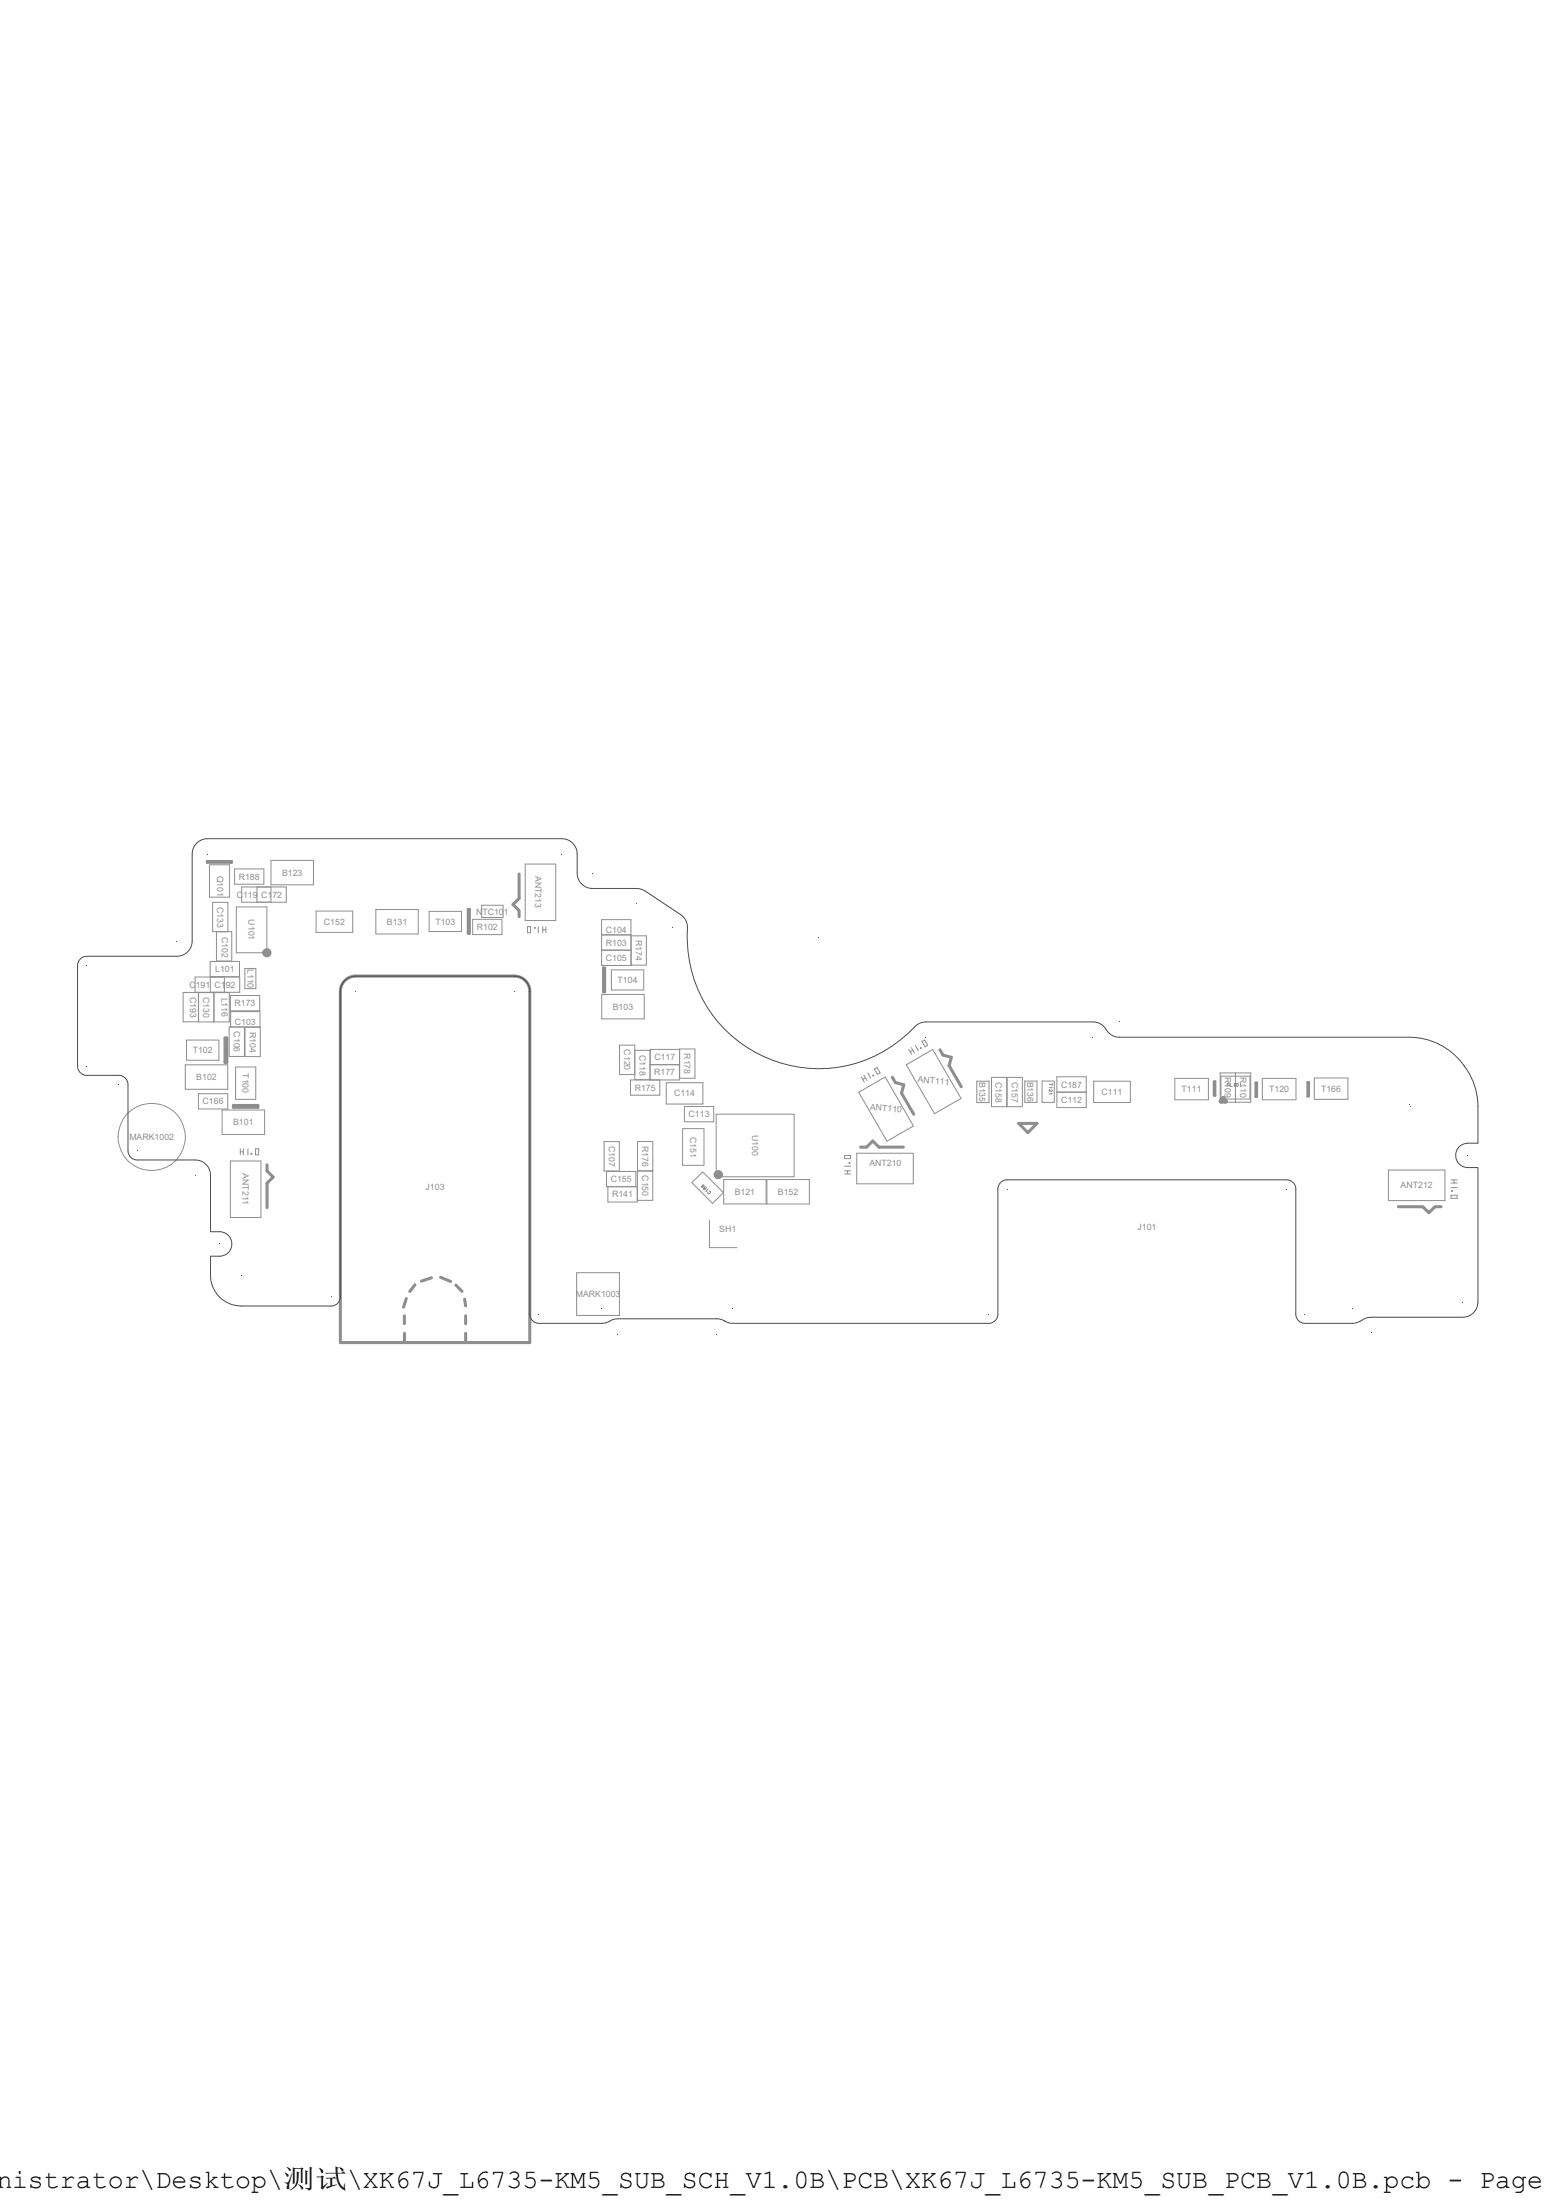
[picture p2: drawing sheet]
<svg xmlns="http://www.w3.org/2000/svg" width="210mm" height="297mm" viewBox="0 0 210 297" stroke-linecap="round" stroke-linejoin="round" font-family="sans-serif">
<path d="M48 131.8h21.4M116.1 154.9h.9l.8-.8 .8 .8h3.3M120.4 145.5l.4 .7 1.2 .3-.3 1.1 1.6 2.9M126.8 141.7l.5 .7 1.1 .4-.3 1.1 1.6 2.8M137.5 151.7h2.4l-1.2 1.2zM58.2 172.5l-1.3 .5M188.7 162.9h3.3l.8 .8 .8-.8h.9" fill="none" stroke="#8e8e8e" stroke-width=".41"/>
<g fill="none" stroke="#8e8e8e" stroke-width=".13">
<path d="M96.6 150.4h10.6v8.5h-10.6zM114 158.1h.8M114 158.5h.8M114 157.5h.8M114 156h.8v.4h-.8M114.4 158.1v.4M114.6 156.9h.1v.1h-.1zM115.6 155.7h7.6v4.1h-7.6zM115.9 147.5l3.5-2.1 3.9 6.6-3.6 2.1zM116.2 145.4l.4 .7M116.6 145.2l.4 .7M116.8 145.5l-.4 .2"/>
<path d="M117.1 144.9l.4 .7M117.8 145.2l.1-.1v.1l-.1 .1zM118 144.3l.4-.2 .4 .8-.4 .2zM122.3 143.8l3.6-2.1 3.8 6.6-3.6 2.1zM122.6 141.7l.4 .7M123 141.5l.4 .7M123.2 141.8l-.4 .2M123.5 141.1l.4 .8M124.2 141.5l.1-.1v.1l-.1 .1zM124.4 140.6l.4-.2 .4 .7-.4 .3zM131.8 146h1.7v2.9h-1.7zM133.8 145.5h2.1v3.9h-2.1z"/>
<path d="M135.9 145.5h2.1v3.9h-2.1zM138.3 146h1.6v2.8h-1.6zM140.6 146h1.7v2.8h-1.7zM142.6 145.4h4v2h-4zM142.6 147.5h4v2h-4zM147.6 146h4.9v2.9h-4.9zM158.5 145.6h4.6v2.9h-4.6zM164.7 144.9h4.1v3.9h-4.1zM164.8 145.3h3.9v3.1h-3.9zM166.7 144.9v3.9M170.4 145.6h4.5v2.9h-4.5zM177.4 145.5h4.5v2.9h-4.5z"/>
<path d="M187.4 158h7.6v4.1h-7.6zM195.8 159.7h.8M195.8 159.3h.8M196.2 159.3v.4M195.8 160.4h.8M195.8 161.4h.8v.4h-.8zM195.9 160.8h.1v.1h-.1z"/>
<circle cx="20.5" cy="153.5" r="4.5"/>
</g>
<path d="M163.8 146h.2v1.9h-.2zM169.4 146.2h.2v1.9h-.2zM176.4 146.1h.2v1.9h-.2z" fill="none" stroke="#8e8e8e" stroke-width=".31"/>
<g fill="none" stroke="#8e8e8e" stroke-width=".62">
<path d="M165.1 148.3l.3 .4h-.6z"/>
<circle cx="96.9" cy="158.6" r=".31"/>
</g>
<g fill="none" stroke="#8e8e8e" stroke-width=".13">
<path d="M70.9 116.7h4.1v7.6h-4.1zM57.9 123.1h4.4v2.7h-4.4zM65 122.2h2.9v1.7h-2.9zM71.2 125.9v-.8h.4v.8M72.1 125.2h.1v.1h-.1zM72.6 125.1v.8M73.2 125.1v.8M73.7 125.1v.8M81.2 124.2h3.9v6.2h-3.9zM81.2 128.3h3.9M81.2 126.2h3.9M81.2 134.3h5.7v3.3h-5.7z"/>
<path d="M82.5 130.9h4.4v2.8h-4.4zM85.2 126.4h2v3.9h-2M81.5 154.1h2.1v4h-2.1zM85.7 145.1h-2.1v-4h2.1v4.7h2M85.7 141.8h2v4M86 158.1h2.1M86 154.1h2.1v8h-2.1zM87.7 143.8h4M87.7 143.8v-2.1h4v4.1h-6.6v2.1h3.9v-2.1M89.9 146.2h5v2.9h-5zM91.7 141.6h2.1v4h-2.1zM92.1 152.4h2.9v4.9h-2.9z"/>
<path d="M92.4 149.4h3.9v2.1h-3.9zM93.4 159.7l1.4-1.5 2.8 2.8-1.4 1.5zM97.7 159.3h5.7v3.3h-5.7zM103.5 159.3h5.7v3.3h-5.7zM114 156v.4M77.8 171.8h5.8v5.8h-5.8zM85.8 160.2v-2h-3.9v2h4.1v2.1h-4v-2.1M95.7 164.7v3.8h3.8"/>
</g>
<path d="M63.1 122.8h.3v3.3h-.3zM81.4 130.7h.2v3.3h-.2z" fill="none" stroke="#8e8e8e" stroke-width=".31"/>
<path d="M70.1 118v3.3l-.9 .8 .9 .8v.9M69.4 131.8a2.07 2.07 0 0 1 2.1 2.1" fill="none" stroke="#8e8e8e" stroke-width=".41"/>
<path d="M63.8 124.1h3.9v2.1h-3.9zM71.2 125.9h.4M73.2 125.5h.5" fill="none" stroke="#8e8e8e" stroke-width=".13"/>
<path d="M48 131.8a2.07 2.07 0 0 0-2.1 2.1v47.4h25.6v-47.4M59.5 172.5l1.3 .5M61.5 173.5l.9 .9M62.7 175.4l.1 .9M62.8 177.7v1M62.8 180v1.3" fill="none" stroke="#8e8e8e" stroke-width=".41"/>
<g fill="none" stroke="#8e8e8e" stroke-width=".13">
<path d="M28.3 116.8h2.7v4.3h-2.7zM31.7 117.3h3.9v2.1h-3.9zM32.6 119.8h6v2h-6zM34.7 119.8v2M36.6 116.2h5.7v3.3h-5.7zM36.6 119.8v2M26.3 131.9h6v2.1h-6zM26.8 134h4.1v4h-4.1v-4h-2.1v4h2.1M28.4 131.9v2.1M28.9 134v4M29.2 125.8v4h2.1v-4h-2.6v-4h2.1v4M30.3 131.9v2.1"/>
<path d="M30.9 138.7h2.1v3.9h-2.1zM31.1 134.4h3.9v2.1h-3.9zM31.1 136.6h4v2h-4zM31.9 122.5h4.1v6.1h-4.1zM33 130.8h1.5v2.7h-1.5zM33.1 138.7h2v4h-2zM42.7 123h4.9v2.9h-4.9zM50.7 122.8h5.7v3.3h-5.7zM25.2 140.4h4.3v2.8h-4.3z"/>
</g>
<path d="M30.4 140.1h.2v3.3h-.2zM54.6 177.7v1M54.8 175.3l-.3 1.2M56 173.5l-.7 .9M54.6 180v1.3" fill="none" stroke="#8e8e8e" stroke-width=".41"/>
<path d="M27.9 116.3h3.4v.2h-3.4z" fill="none" stroke="#8e8e8e" stroke-width=".31"/>
<circle cx="36" cy="128.6" r=".31" fill="none" stroke="#8e8e8e" stroke-width=".62"/>
<path d="M28.4 129.8h3.9v2.1h-3.9zM26.8 147.7h3.9v2h-3.9zM31.8 144.1h2.7v4.3h-2.7z" fill="none" stroke="#8e8e8e" stroke-width=".13"/>
<path d="M31.5 149.3h3.3v.2h-3.3z" fill="none" stroke="#8e8e8e" stroke-width=".41"/>
<path d="M25 143.8h5.7v3.3h-5.7zM30 149.9h5.7v3.3h-5.7zM31.1 156.8h4.1v7.6h-4.1zM32.4 155.5h.4M32.4 155.1v.8M32.8 155.1v.8M33.5 155.1v.8M33.9 155.7h.1v.1h-.1zM34.5 155.1h.4v.8h-.4z" fill="none" stroke="#8e8e8e" stroke-width=".13"/>
<path d="M36 157.3v.8l.9 .8-.9 .8v3.3" fill="none" stroke="#8e8e8e" stroke-width=".41"/>
<g fill="none" stroke="#4c4c4c" stroke-width=".13">
<path d="M28 113.2h47.8a2.07 2.07 0 0 1 2.1 2.1M11.7 129.1h12.2M48 131.8h21.4M92.8 125.4a17.7 17.7 0 0 0 10.6 17.4 17.7 17.7 0 0 0 20-4.2M124.9 138h22.6M18.5 156.6h7.8M135.9 159.3h37.7M151.1 140h39.1a9.5 9.5 0 0 1 9.2 9.4M32.5 176.3h12.2M72.7 178.7h8.5M83.4 178.1h13.3M98.9 178.7h34.5"/>
<path d="M185 177.9h12.4"/>
</g>
<path d="M173.6 159.3a1.24 1.24 0 0 1 1.3 1.2v16.9M199.4 149.4v4.9a2.85 2.85 0 0 0-2.6 .7 1.65 1.65 0 0 0-.2 1.7 1.65 1.65 0 0 0 1.5 .9h1.3v18.2a2.07 2.07 0 0 1-2 2.1" fill="none" stroke="#4c4c4c" stroke-width=".13"/>
<path d="M147.5 138a2.13 2.13 0 0 1 1.9 1.2 2.06 2.06 0 0 0 1.7 .8M135.9 159.3a1.24 1.24 0 0 0-1.2 1.2v16.9M174.9 177.4a1.24 1.24 0 0 0 1.2 1.3h6.4a3.9 3.9 0 0 0 1.8-.7l.7-.1" fill="none" stroke="#4c4c4c" stroke-width=".13"/>
<path d="M77.9 115.3v2.6a2.06 2.06 0 0 0 2 2.1h6l.7 .1 5.3 3.4M124.9 138h-.2a2.08 2.08 0 0 0-1.3 .6M96.7 178.1h.6l.6 .3M97.9 178.4l.4 .2 .6 .1M134.7 177.4a1.24 1.24 0 0 1-1.3 1.3" fill="none" stroke="#4c4c4c" stroke-width=".13"/>
<path d="M48 131.8a2.07 2.07 0 0 0-2.1 2.1v41.2M69.4 131.8a2.07 2.07 0 0 1 2.1 2.1v43.5a1.24 1.24 0 0 0 1.2 1.3M91.9 123.5l.1 .1a2.08 2.08 0 0 1 .8 1.8M83.4 178.1h-.5l-1 .4-.7 .2" fill="none" stroke="#4c4c4c" stroke-width=".13"/>
<path d="M28 113.2a2.07 2.07 0 0 0-2.1 2.1v11.8a2.07 2.07 0 0 1-2 2M26.3 156.6a2.07 2.07 0 0 1 2.1 2.1M45.9 175.1a1.24 1.24 0 0 1-1.2 1.2" fill="none" stroke="#4c4c4c" stroke-width=".13"/>
<path d="M28.4 158.7v7.6a2.89 2.89 0 0 1 2.5 .6 1.65 1.65 0 0 1 .2 1.7 1.65 1.65 0 0 1-1.5 1h-1.2a8.6 8.6 0 0 0 .4 4.4 4.1 4.1 0 0 0 3.7 2.3" fill="none" stroke="#4c4c4c" stroke-width=".13"/>
<path d="M11.7 129.1a1.24 1.24 0 0 0-1.2 1.3v13.6a1.24 1.24 0 0 0 1.2 1.2h4.3a1.24 1.24 0 0 1 1.3 1.2v9a1.24 1.24 0 0 0 1.2 1.2" fill="none" stroke="#4c4c4c" stroke-width=".13"/>
<g fill="none" stroke="#8e8e8e" stroke-width=".13">
<path d="M141.6 146.4h.4M141.9 147.1l.1 .1-.1 .2-.3-.3v.3M141.9 146.8l.1 .1h-.4M141.9 147.6l.1 .1h-.4M142 146.3v.3M165.6 146.5h.2M165.9 146.3h-.3v.4M166 146.3v.4h.3M166.5 146.4l.1-.1v.4M167.4 146.4v-.1v.4M94.6 160.2a.18 .18 0 0 0 .3 .1 .18 .18 0 0 0 0-.3 .13 .13 0 0 0-.1 .1 .13 .13 0 0 0 .2 .1M95.1 160.3l.1-.1 .1 .2a.2 .2 0 0 1-.1 .1 .2 .2 0 0 1-.2-.1v.2h.1z"/>
<path d="M95.5 160.6l-.3 .3 .1-.1M95.7 160.9a.13 .13 0 0 1 .2 0 .13 .13 0 0 1-.1 .2l-.2 .1-.1-.2"/>
<circle cx="167" cy="146.5" r=".19"/>
</g>
<text font-size="3.6" x="-.5" y="295.4">nistrator\Desktop\测试\XK67J_L6735-KM5_SUB_SCH_V1.0B\PCB\XK67J_L6735-KM5_SUB_PCB_V1.0B.pcb - Page</text>
<g font-size="1.2" fill="#8e8e8e">
<text x="29.3" y="118.2" transform="rotate(90 29.3 118.2)">Q101</text>
<text x="32.2" y="118.8">R188</text>
<text x="38.1" y="118.2">B123</text>
<text x="72.2" y="118.3" transform="rotate(90 72.2 118.3)">ANT213</text>
<text x="29.3" y="122.4" transform="rotate(90 29.3 122.4)">C133</text>
<text x="31.9" y="121.2">C119</text>
<text x="33.5" y="124.1" transform="rotate(90 33.5 124.1)">U101</text>
<text x="35.2" y="121.2">C172</text>
<text x="43.7" y="124.9">C152</text>
<text x="52.2" y="124.9">B131</text>
<text x="58.8" y="124.8">T103</text>
<text x="64.2" y="123.5">NTC101</text>
<text x="64.4" y="125.6">R102</text>
<text x="81.8" y="126">C104</text>
<text x="29" y="131.3">L101</text>
<text x="29.9" y="126.5" transform="rotate(90 29.9 126.5)">C102</text>
<text x="33.4" y="130.8" transform="rotate(90 33.4 130.8)">L110</text>
<text x="81.8" y="127.7">R103</text>
<text x="81.8" y="129.7">C105</text>
<text x="85.8" y="126.9" transform="rotate(90 85.8 126.9)">R174</text>
<text x="25.6" y="133.4">C191</text>
<text x="25.7" y="134.6" transform="rotate(90 25.7 134.6)">C193</text>
<text x="27.4" y="134.6" transform="rotate(90 27.4 134.6)">C130</text>
<text x="29" y="133.4">C192</text>
<text x="29.9" y="134.7" transform="rotate(90 29.9 134.7)">L116</text>
<text x="31.7" y="135.9">R173</text>
<text x="82.7" y="136.3">B103</text>
<text x="83.3" y="132.7">T104</text>
<text x="26" y="142.2">T102</text>
<text x="31.5" y="139.3" transform="rotate(90 31.5 139.3)">C106</text>
<text x="31.7" y="138.4">C103</text>
<text x="33.7" y="139.3" transform="rotate(90 33.7 139.3)">R104</text>
<text x="84.2" y="141.7" transform="rotate(90 84.2 141.7)">C120</text>
<text x="86.3" y="142.4" transform="rotate(90 86.3 142.4)">C118</text>
<text x="88.3" y="143.1">C117</text>
<text x="92.3" y="142.2" transform="rotate(90 92.3 142.2)">R178</text>
<text x="26.5" y="145.8">B102</text>
<text x="27.3" y="149.1">C166</text>
<text x="32.7" y="144.9" transform="rotate(90 32.7 144.9)">T100</text>
<text x="85.7" y="147.3">R175</text>
<text x="88.3" y="145.2">R177</text>
<text x="91" y="148">C114</text>
<text x="117.4" y="149.8" transform="rotate(5 117.4 149.8)">ANT110</text>
<text x="123.8" y="146.1" transform="rotate(5 123.8 146.1)">ANT111</text>
<text x="132.2" y="146.1" transform="rotate(90 132.2 146.1)">B135</text>
<text x="134.3" y="146" transform="rotate(90 134.3 146)">C158</text>
<text x="136.5" y="146" transform="rotate(90 136.5 146)">C157</text>
<text x="138.6" y="146" transform="rotate(90 138.6 146)">B136</text>
<text x="143.2" y="146.8">C187</text>
<text x="143.2" y="148.9">C112</text>
<text x="148.7" y="147.8">C111</text>
<text x="159.5" y="147.5">T111</text>
<text x="165.3" y="145.4" transform="rotate(90 165.3 145.4)">R109</text>
<text x="167.4" y="145.4" transform="rotate(90 167.4 145.4)">R110</text>
<text x="171.3" y="147.5">T120</text>
<text x="178.3" y="147.4">T166</text>
<text x="17.5" y="153.9">MARK1002</text>
<text x="31.5" y="151.9">B101</text>
<text x="82.1" y="154.7" transform="rotate(90 82.1 154.7)">C107</text>
<text x="86.7" y="154.7" transform="rotate(90 86.7 154.7)">R176</text>
<text x="92.9" y="150.9">C113</text>
<text x="93.2" y="153.5" transform="rotate(90 93.2 153.5)">C151</text>
<text x="101.5" y="153.3" transform="rotate(90 101.5 153.3)">U100</text>
<text x="32.7" y="158.4" transform="rotate(90 32.7 158.4)">ANT211</text>
<text x="57.4" y="160.7">J103</text>
<text x="82.4" y="159.6">C155</text>
<text x="82.6" y="161.7">R141</text>
<text x="86.7" y="158.7" transform="rotate(90 86.7 158.7)">C150</text>
<text x="99.1" y="161.3">B121</text>
<text x="105" y="161.3">B152</text>
<text x="117.3" y="157.4">ANT210</text>
<text x="189" y="160.5">ANT212</text>
<text x="97.1" y="166.4">SH1</text>
<text x="153.5" y="166.1">J101</text>
<text x="77.7" y="175.1">MARK1003</text>
</g>
</svg>
